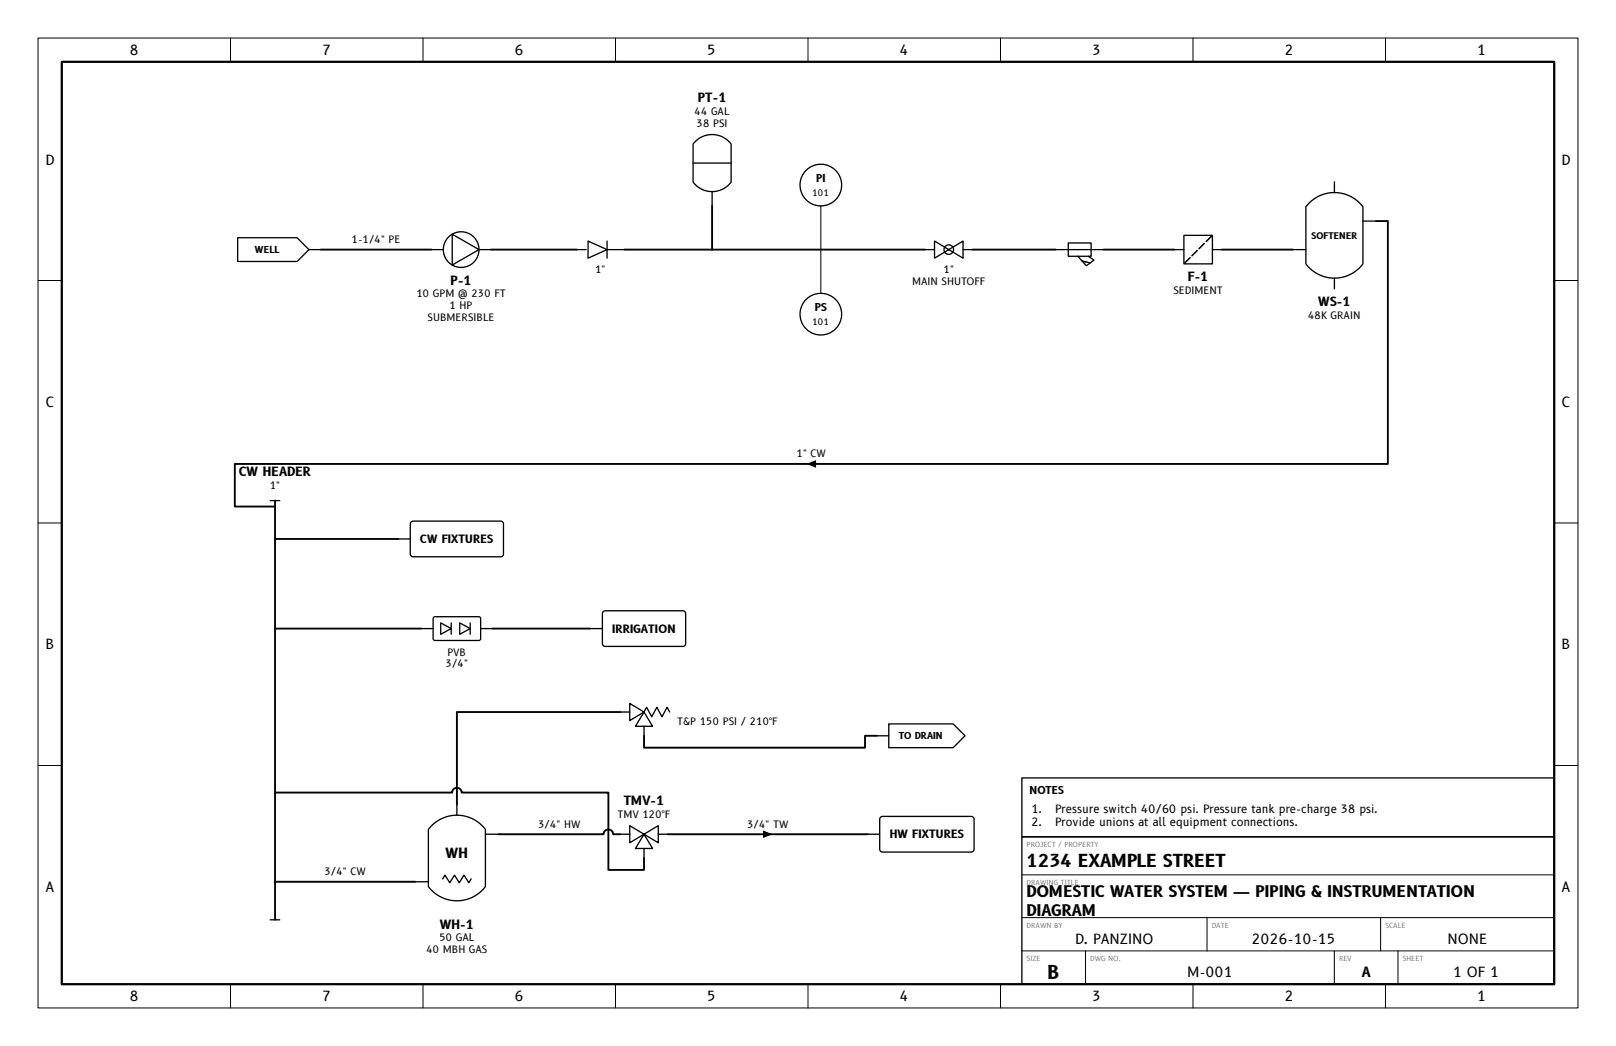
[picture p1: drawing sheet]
<svg xmlns="http://www.w3.org/2000/svg" width="432mm" height="279mm" viewBox="0 0 432 279" stroke-linecap="round" stroke-linejoin="round" font-family="sans-serif">
<g fill="none" stroke="#000" stroke-width=".27">
<path d="M10.2 10.2h411.4v259h-411.4zM61.6 10.2v6.3M113 10.2v6.3M164.5 10.2v6.3M215.9 10.2v6.3M267.3 10.2v6.3M318.8 10.2v6.3M370.2 10.2v6.3M219.3 55v23.4M10.2 74.9h6.3M415.3 74.9h6.3M10.2 139.7h6.3"/>
<path d="M415.3 139.7h6.3M10.2 204.5h6.3M415.3 204.5h6.3M273.1 233.7h142.2M273.1 245.1h142.2M273.1 254h142.2M290.1 254v8.9M322.5 245.1v8.9M356.5 254v8.9M368.9 245.1v8.9M373.5 254v8.9M61.6 262.9v6.3"/>
<path d="M113 262.9v6.3M164.5 262.9v6.3M215.9 262.9v6.3M267.3 262.9v6.3M318.8 262.9v6.3M370.2 262.9v6.3"/>
</g>
<path d="M16.5 16.5h398.8v246.4h-398.8z" fill="none" stroke="#000" stroke-width=".6"/>
<g fill="none" stroke="#000" stroke-width=".35">
<path d="M185.8 37.7a6.3 6.3 0 0 1 9.6 .8v10.1a6.4 6.4 0 0 1-10.2 0v-10.1zM185.2 43.6h10.2M190.3 51.2v3.8M349.8 54.2a9.5 9.5 0 0 1 14.4 1v15.3a9.5 9.5 0 0 1-15.3 0v-15.3zM356.6 48.6v2.8M364.2 59.1h3.5M63.5 63.5h15.9l3.1 3.2-3.1 3.1h-15.9zM82.5 66.7h3.2M115.3 66.7h3.2M120.8 62.6l7.2 4.1-7.2 4.1zM128 66.7h3.2M154.1 66.7h2.5"/>
<path d="M157.1 64.4l5.1 2.3-5.1 2.3zM162.2 66.7h4.6M162.2 64.4v4.6M247.2 66.7h2.5M249.7 64.4v4.6l7.6-4.6v4.6zM257.3 66.7h2.6M282.2 66.7h12.7M285.5 64.9h6v3.6h-6zM288 68.5l2.3 2.5 2-1.5-1.5-1M289.1 69.7l2.2 .5M313.8 66.7h2.5M316.3 62.9h7.7v7.6h-7.7z"/>
<path d="M318 68.8l-1.4 1.5M319.9 66.9l-1.4 1.5M321.8 65l-1.4 1.4M323.7 63.1l-1.4 1.4M324 66.7h2.5M345.4 66.7h3.5M356.6 74.3v2.9M72.2 133.7h2.6M109.9 139.4l.5-.2h23.4a.76 .76 0 0 1 .7 .8v8a.76 .76 0 0 1-.7 .7h-23.4a.76 .76 0 0 1-.8-.7v-8zM106.5 144h3.1M112.6 167.9h3.1M115.9 164.9l.3-.2 11.9 .1 .3 .4v5.6l-.5 .3-11.9-.1-.3-.4v-5.4z"/>
<path d="M117.8 166.4l2.8 1.5-2.8 1.5zM120.6 166.4v3M122.8 166.4l2.8 1.5-2.8 1.5zM125.6 166.4v3M128.4 167.9h3.2M157.8 167.9h3.2M161.2 163.4l.5-.3h20.7a.76 .76 0 0 1 .8 .8v8a.76 .76 0 0 1-.8 .8h-20.7a.76 .76 0 0 1-.7-.8v-8zM165.7 190.2h2.6M168.3 187.9l3.8 2.3-3.8 2.3zM172.1 190.2l2.3 3.8h-4.6zM172.1 190.2l.7-1.3 1.3 2.6 1.4-2.6 1.4 2.6 1.4-2.6 .6 1.3M172.1 194v2.5"/>
<path d="M234.3 196.5h3.2M237.5 193.4h17.2l3.2 3.1-3.2 3.2h-17.2zM122.1 214.9v2.9M235.3 218.3l.5-.2h23.7a.76 .76 0 0 1 .8 .7v8a.76 .76 0 0 1-.8 .8h-23.7a.76 .76 0 0 1-.7-.8v-8zM273.1 207.8h142.2v15.7h-142.2zM111 235.5h3.5M115.4 220.5a9.5 9.5 0 0 1 14.3 1.1v15.2a9.5 9.5 0 0 1-15.2 0v-15.2zM118.3 234.8l.6-1 1.3 2 1.2-2 1.3 2 1.3-2 1.3 2 .6-1M129.7 222.8h3.5M165.7 222.8h2.6M168.3 220.5v4.6l7.6-4.6v4.6zM172.1 222.8l2.3 3.8h-4.6z"/>
<path d="M172.1 226.6v2.6M175.9 222.8h2.5M231.9 222.8h3.2M273.1 223.5h142.2v39.4h-142.2zM72.2 245.7h2.6"/>
<circle cx="219.3" cy="49.4" r="5.6"/>
<circle cx="123.2" cy="66.7" r="4.8"/>
<circle cx="253.5" cy="66.7" r="1.27"/>
<circle cx="219.3" cy="83.9" r="5.6"/>
</g>
<g fill="none" stroke="#000" stroke-width=".5">
<path d="M190.3 55v11.7M367.7 59.1h3.1v64.8h-308.1v11.4h10.8M85.7 66.7h29.6M131.2 66.7h22.9M166.8 66.7h80.4M259.9 66.7h22.3M294.9 66.7h18.9M326.5 66.7h18.9M73.5 133.7v112M73.5 144h33M73.5 167.9h39.1M131.6 167.9h26.2"/>
<path d="M165.7 190.2h-43.6v24.7M172.1 196.5v3.2h59v-3.2h3.2M73.5 211.7h47.3a1.27 1.27 0 0 1 1.3-1.3 1.27 1.27 0 0 1 1.3 1.3h39.2v20.7h9.5v-3.2M73.5 235.5h37.5M133.2 222.8h28.1a1.27 1.27 0 0 1 1.3-1.2 1.27 1.27 0 0 1 1.2 1.2h1.9M178.4 222.8h53.5"/>
</g>
<path d="M289.1 69.7l2.2 .5zM316.6 70.3l1.4-1.5zM318.5 68.4l1.4-1.5zM321.8 65l-1.4 1.4zM322.3 64.5l1.4-1.4zM215.5 123.9l2.6-1v2zM203.9 221.8l2.5 1-2.5 1.1z" fill="#000"/>
<text font-size="5" x="279.9" y="261.5">B</text>
<text font-size="4.7" x="274.3" y="231.5">1234 EXAMPLE STREET</text>
<g font-size="4.2">
<text x="274.3" y="239.7">DOMESTIC WATER SYSTEM — PIPING &amp; INSTRUMENTATION</text>
<text x="274.3" y="244.6">DIAGRAM</text>
</g>
<g font-size="3.7">
<text x="34.7" y="14.7">8</text>
<text x="86.1" y="14.7">7</text>
<text x="137.6" y="14.7">6</text>
<text x="189" y="14.7">5</text>
<text x="240.4" y="14.7">4</text>
<text x="291.9" y="14.7">3</text>
<text x="343.3" y="14.7">2</text>
<text x="394.7" y="14.7">1</text>
<text x="12.1" y="43.9">D</text>
<text x="417.3" y="43.9">D</text>
<text x="12.2" y="108.7">C</text>
<text x="417.4" y="108.7">C</text>
<text x="12.1" y="173.5">B</text>
<text x="417.3" y="173.5">B</text>
<text x="119.1" y="229.3">WH</text>
<text x="12.1" y="238.2">A</text>
<text x="417.3" y="238.2">A</text>
<text x="287.3" y="252.1">D. PANZINO</text>
<text x="334.5" y="252.1">2026-10-15</text>
<text x="386.8" y="252.1">NONE</text>
<text x="317.2" y="261">M-001</text>
<text x="363.8" y="261">A</text>
<text x="388.3" y="261">1 OF 1</text>
<text x="34.7" y="267.5">8</text>
<text x="86.1" y="267.5">7</text>
<text x="137.6" y="267.5">6</text>
<text x="189" y="267.5">5</text>
<text x="240.4" y="267.5">4</text>
<text x="291.9" y="267.5">3</text>
<text x="343.3" y="267.5">2</text>
<text x="394.7" y="267.5">1</text>
</g>
<g font-size="3.3">
<text x="186.4" y="27.3">PT-1</text>
<text x="120.4" y="76">P-1</text>
<text x="317.4" y="75.1">F-1</text>
<text x="352.2" y="81.7">WS-1</text>
<text x="63.9" y="127.2">CW HEADER</text>
<text x="166.7" y="215.1">TMV-1</text>
<text x="117.5" y="248">WH-1</text>
</g>
<g font-size="3">
<text x="112.3" y="145.1">CW FIXTURES</text>
<text x="163.6" y="169">IRRIGATION</text>
<text x="275.6" y="217.2">1.</text>
<text x="275.6" y="220.7">2.</text>
<text x="281.9" y="217.2">Pressure switch 40/60 psi. Pressure tank pre-charge 38 psi.</text>
<text x="281.9" y="220.7">Provide unions at all equipment connections.</text>
<text x="237.7" y="224">HW FIXTURES</text>
</g>
<g font-size="2.8">
<text x="218" y="48.6">PI</text>
<text x="217.7" y="83.1">PS</text>
<text x="275.1" y="212">NOTES</text>
</g>
<g font-size="2.7">
<text x="185.6" y="30.8">44 GAL</text>
<text x="186.1" y="33.9">38 PSI</text>
<text x="94" y="64.9">1-1/4&quot; PE</text>
<text x="159" y="73">1&quot;</text>
<text x="243.7" y="76.2">MAIN SHUTOFF</text>
<text x="252.1" y="73">1&quot;</text>
<text x="111.3" y="79.4">10 GPM @ 230 FT</text>
<text x="120.1" y="82.6">1 HP</text>
<text x="313.5" y="78.5">SEDIMENT</text>
<text x="114.3" y="85.7">SUBMERSIBLE</text>
<text x="349.5" y="85.2">48K GRAIN</text>
<text x="212.8" y="122.1">1&quot; CW</text>
<text x="72.1" y="130.7">1&quot;</text>
<text x="119.1" y="178.3">3/4&quot;</text>
<text x="119.6" y="175.1">PVB</text>
<text x="181" y="193.6">T&amp;P 150 PSI / 210°F</text>
<text x="143.8" y="221.1">3/4&quot; HW</text>
<text x="165" y="218.5">TMV 120°F</text>
<text x="199.6" y="221.1">3/4&quot; TW</text>
<text x="86.7" y="233.8">3/4&quot; CW</text>
<text x="117.4" y="251.5">50 GAL</text>
<text x="113.9" y="254.6">40 MBH GAS</text>
</g>
<g font-size="2.5">
<text x="68.1" y="67.6">WELL</text>
<text x="240.2" y="197.5">TO DRAIN</text>
</g>
<text font-size="2.4" x="350.5" y="63.8">SOFTENER</text>
<g font-size="2.3">
<text x="217" y="52.4">101</text>
<text x="217" y="86.8">101</text>
</g>
<g font-size="1.8" fill="#808080">
<text x="274.3" y="226.2">PROJECT / PROPERTY</text>
<text x="274.3" y="236.3">DRAWING TITLE</text>
<text x="274.3" y="247.8">DRAWN BY</text>
<text x="323.8" y="247.8">DATE</text>
<text x="370.2" y="247.8">SCALE</text>
<text x="274.3" y="256.7">SIZE</text>
<text x="291.3" y="256.7">DWG NO.</text>
<text x="357.8" y="256.7">REV</text>
<text x="374.8" y="256.7">SHEET</text>
</g>
</svg>
